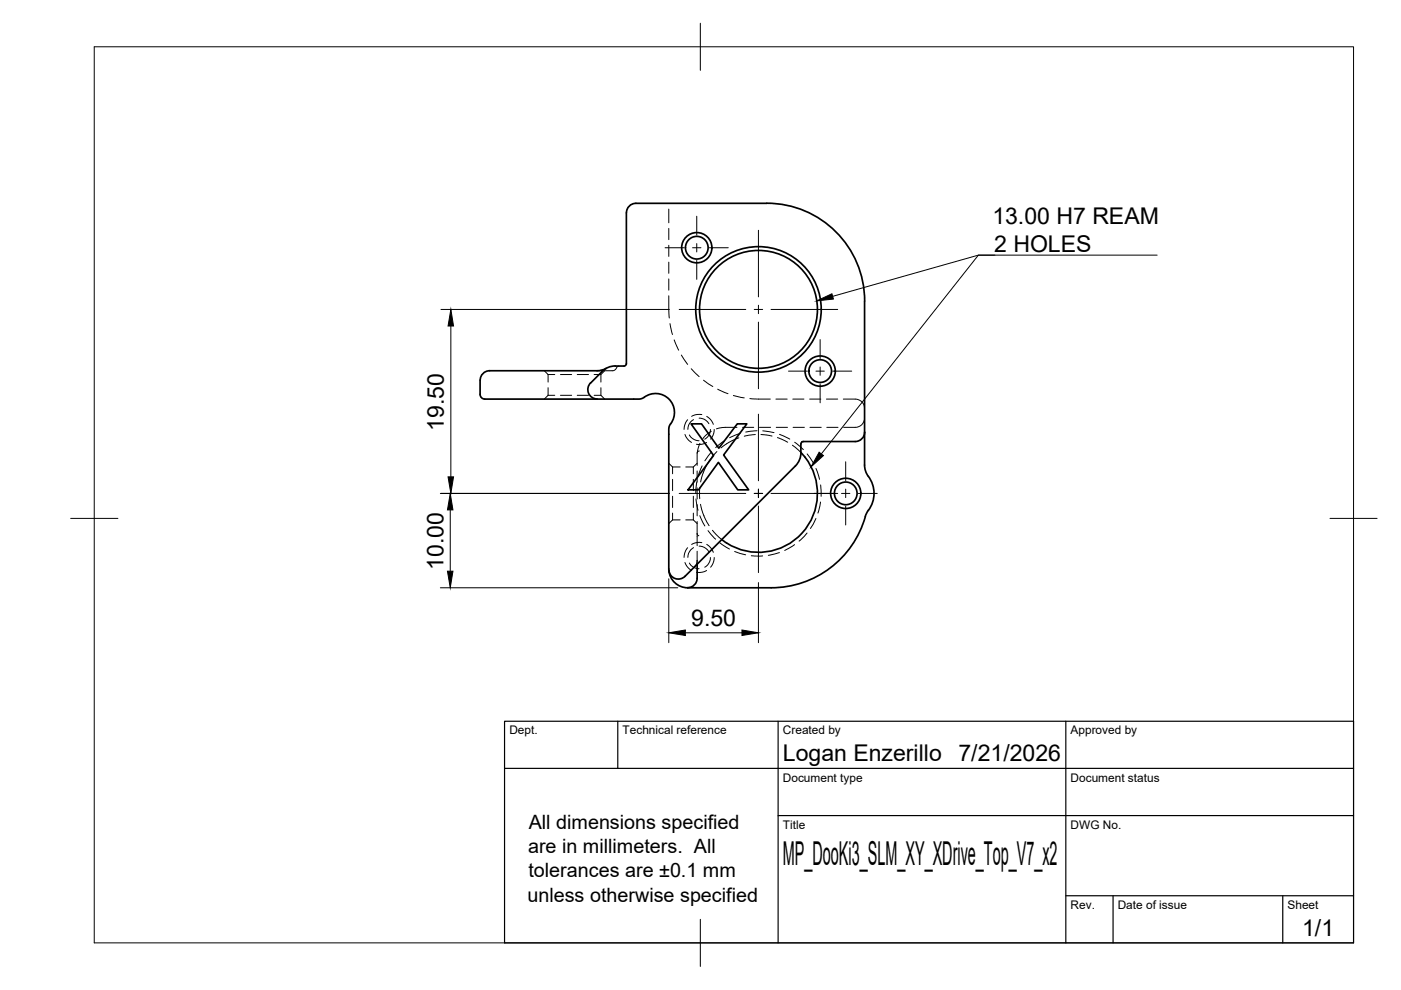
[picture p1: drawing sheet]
<svg xmlns="http://www.w3.org/2000/svg" width="297mm" height="210mm" viewBox="0 0 297 210" stroke-linecap="round" stroke-linejoin="round" font-family="sans-serif">
<!-- layer: Visible -->
<g fill="none" stroke="#000" stroke-width=".36">
<path d="M132.8 45.1v32l-.2 .4-.3 .1a5.4 5.4 0 0 0-4.3 .8l-.4 .4M134.8 43.1h27.8a20.8 20.8 0 0 1 20.7 20.7M134.8 43.1a2 2 0 0 0-2 2M103.8 78.6a2 2 0 0 0-2 2M127.6 78.8l-2.4 2.4a2 2 0 0 0-.4 2.2 2 2 0 0 0 1.8 1.2M128.5 78.1l-1.1 .4-.8 .1h-22.8M183.3 63.9v32.7a6.6 6.6 0 0 0 .5 4l.3 .4M101.8 83.6a1.39 1.39 0 0 0 1.7 1h32.1l.5-.1a4.1 4.1 0 0 1 5.5-.1 4.1 4.1 0 0 1 .6 5.4l-.4 1.1v29.7M101.8 80.6v3M146.5 89.9h2.2l3.7 5.1 3.9-5.1h2l-4.9 6.6 5.3 7.4h-2.3l-4.1-5.9-4.2 5.9h-2.2l5.4-7.3zM169.8 94.1v1.8a12.5 12.5 0 0 1 .7 16.6 12.5 12.5 0 0 1-16.4 2.6M169.8 96l-.3 1.5-.9 1.3-23.4 23.4"/>
<path d="M183.3 91.6a2 2 0 0 1-2 2h-11l-.4 .3-.1 .2M147.8 119.6v3a2 2 0 0 1-2 2M153 114.4l1.1 .8M184.1 108.2l-.4 .6a20.9 20.9 0 0 1-20.2 15.8M184.1 101a6 6 0 0 1 0 7.2M141.8 120.6a4 4 0 0 0 4 4M141.8 120.9a2 2 0 0 0 1.3 1.8 2 2 0 0 0 2.1-.5M145.8 124.6h17.7"/>
<circle cx="147.7" cy="52.5" r="3.2"/>
<circle cx="147.7" cy="52.5" r="2.4"/>
<circle cx="160.8" cy="65.6" r="13.3"/>
<circle cx="160.8" cy="65.6" r="12.5"/>
<circle cx="173.9" cy="78.7" r="3.2"/>
<circle cx="173.9" cy="78.7" r="2.4"/>
<circle cx="179.3" cy="104.6" r="3.2"/>
<circle cx="179.3" cy="104.6" r="2.4"/>
</g>
<!-- layer: Hidden -->
<g fill="none" stroke="#000" stroke-width=".21">
<path d="M141.8 44.3v2.9M141.8 48.4v2.4M141.8 52v2.4M141.8 55.6v2.3M141.8 59.1v2.4M115.4 78.6l.8 .8M116.2 79.4h1.4M116.2 79.4v1.6M118.8 79.4h2.4M122.4 79.4h2.4M126 79.4h1.4M128.2 78.6l-.8 .8v1.6"/>
<path d="M131.2 77.6l-.2 .1a1.56 1.56 0 0 1-2.1 .9h-2.3M141.8 62.7l.1 4.7M142 68.6l.6 2.3M142.9 72.1l1 2.1M144.5 75.3l1.3 2M146.6 78.2l1.6 1.7M116.2 83.8h1.4M116.2 82.2v1.6M116.2 83.8l-.8 .8M118.8 83.8h2.4M122.4 83.8h2.4M126 83.8h1.4"/>
<path d="M127.4 82.2v1.6M127.4 83.8l.8 .8M141.8 98.2l.8 .8M142.6 99v1.4M142.6 99h1.6M145.2 92.1l.5 .9 .9 .8M145.4 99h1.6v1.4M145.8 89l-.6 1-.2 1.1M146.2 92.2l.3 .5 .7 .5 1 .2M147 89l-.2 .1a2.43 2.43 0 0 0-1 2M147.8 99.9v2.3M147.8 98.2l-.8 .8"/>
<path d="M148.2 88.7h.3a2.37 2.37 0 0 1 1.8 1.1M148.3 95.6l-.4 .2-.1 .2v2.7M148.4 94l-.6 2M148.8 87.9l-1.5 .1-.7 .3M148.9 98.8l-.9 2.2M149.2 80.6l1.9 1.4M149.8 93.8a3.1 3.1 0 0 1-2.1 .4M149.8 88.3a3.1 3.1 0 0 1 1.4 1.7M150.6 91.1a2.43 2.43 0 0 1-1.2 2M150.8 91.4l-1.2 .9-.6 .7M150.9 95.8l-1.5 1.9M151.4 91.1l-.2 1.2-.5 .8"/>
<path d="M152 95.8l-1.4 1.6-.8 1.4-.8 1.8-.5 1.6M152.2 82.5l2.1 1M153.6 93.4l-1.9 1.5M155.5 83.9l2.3 .5M156.3 90.6a10.8 10.8 0 0 0-4.4 .3M156.7 92.8l-2.2 1-1.6 1.2M156.9 91.9l-2.2 .9M157.4 90.6h2.4M159 84.5l4.3 .1M160.1 92.1l-2.3 .4M160.5 91.3l-2.4 .3M161 90.6h2.4"/>
<path d="M161.3 92.1l2.4 .3M161.7 91.3l2.4 .4M164.5 84.6h2.4M164.6 90.6h2.4M164.8 92.8l2.2 1M165.3 92.1l2.1 1M168 94.4l1.8 1.5M168.1 84.6h2.4M168.1 90.6h2.4M168.5 93.8l1.8 1.5M170 93.6h.3M171.1 96.2l1.4 2"/>
<path d="M171.7 84.6h2.3M171.7 90.6h2.4M173 99.3l.8 2.3M175.2 84.6h2.4M175.3 90.6h2.4M178.8 84.6h2.5a1.97 1.97 0 0 1 2 2M183.3 88.6a1.95 1.95 0 0 1-2 2h-2.4M142.6 101.6v2.4M142.6 105.2v2.4M142.6 108.8v1.4M142.6 110.2h1.6M142.6 110.2l-.8 .8"/>
<path d="M145.2 119.3l.5 .8 .9 .8M145.4 110.2h1.6M145.8 116.1l-.6 1.1-.2 1M146.2 119.4v.1a2.32 2.32 0 0 0 2 1.1M147 108.8v1.4M147 105.2v2.4M147 101.6v2.4M147 110.2l.8 .8M147 116.1l-.5 .5a2.25 2.25 0 0 0-.7 1.6M147.6 105.8l.4 2.4M147.7 102.2l-.2 2.4M147.8 113.1l.1 .4 .3 .1"/>
<path d="M147.8 113.1v2.6M147.8 110.6v2.5M147.8 107v2.4M147.8 103.4v2.4M147.8 118.8l-.1 .8-.3 .5M147.8 116.9v2.7M148.2 115.8l1.1 .2 1 1M148.4 109.3l1 2.2M148.4 103.4v2.3M148.5 106.9l.7 2.3 1.1 2.3M148.8 115.1a2.94 2.94 0 0 0-2.2 .3M149.8 115.4l.8 .7 .6 1"/>
<path d="M150.1 112.5l1.6 1.8M150.6 118.2a2.35 2.35 0 0 1-1.2 2.1M151 112.4l2 2M151.4 118.2l-.2 1.2-.5 .9M152.6 115.1l2.1 1.3M155.8 116.9l2.3 .7M159.3 117.8l2.4 .1M165.2 117.2l-2.3 .5M168.5 115.5l-2.1 1.2M171.1 113l-1.7 1.7M173 109.9l-1.2 2.1M174 106.4l-.6 2.4"/>
<path d="M174 102.8l.1 2.4M149.8 121a3.3 3.3 0 0 1-2.1 .3"/>
</g>
<!-- layer: BORDER -->
<path d="M20 9.9h267v190h-267zM148.5 4.9v10M15 109.9h10M282 109.9h10M148.5 194.9v10" fill="none" stroke="#000" stroke-width=".21"/>
<!-- layer: TITLEBLOCK -->
<path d="M107 152.9h180v47h-180zM131 152.9v10M165 152.9v47M226 152.9v47M107 162.9h180M165 172.9h122M226 189.9h61M236 189.9v10M272 189.9v10" fill="none" stroke="#000" stroke-width=".25"/>
<!-- layer: Smart Centers -->
<g fill="none" stroke="#000" stroke-width=".21">
<path d="M141 52.5h4M146.8 52.5h1.8M147.7 45.8v4.1M147.7 51.6v1.8M147.7 55.2v4M150.4 52.5h4M160.8 48.8v14.1M144 65.6h14.1M159.9 65.6h1.8M160.8 64.7v1.8M160.8 68.3v14.1M163.5 65.6h14.1"/>
<path d="M167.2 78.7h4M173 78.7h1.8M173.9 72v4M173.9 77.8v1.8M176.6 78.7h4M160.8 87.8v14.1M173.9 81.4v4M179.3 97.9v4M144 104.6h14.1M159.9 104.6h1.8M160.8 103.7v1.8M160.8 107.3v14.1"/>
<path d="M163.5 104.6h14.1M178.4 104.6h1.8M179.3 103.7v1.8M179.3 107.3v4M182 104.6h4"/>
</g>
<!-- layer: FD_Dimensions -->
<path d="M93.5 65.6h48.4M95.6 69.1v32M93.4 104.6h48.5M95.5 108.1v13M93.4 124.6h50.3M141.8 122.7v13.6M145.3 134.2h12M160.8 123.5v12.8" fill="none" stroke="#000" stroke-width=".21"/>
<path d="M95.6 65.6l.6 3.5h-1.2zM95.5 104.6l.5 3.5h-1.1zM95 101.1h1.2l-.6 3.5zM94.9 121.1h1.1l-.5 3.5zM141.8 134.2l3.5-.6v1.1zM157.3 133.6l3.5 .6-3.5 .5z" fill="#000" stroke="#000" stroke-width=".21"/>
<!-- layer: Leaders -->
<path d="M173.2 63.8l3.2-1.5 .3 1.1zM173.7 95.9l.9 .7-2.6 2.4z" fill="#000" stroke="#000" stroke-width=".21"/>
<path d="M210.9 54.1h-3.5l-33.3 42.1M245.3 54.1h-37.9l-30.9 8.7" fill="none" stroke="#000" stroke-width=".21"/>
<text font-size="7" x="166" y="183.4">MP_DooKi3_SLM_XY_XDrive_Top_V7_x2</text>
<g font-size="4.9">
<text x="210.4" y="47.5">13.00 H7 REAM</text>
<text x="210.8" y="53.4">2 HOLES</text>
<text x="94.1" y="91.4" transform="rotate(-90 94.1 91.4)">19.50</text>
<text x="94" y="120.9" transform="rotate(-90 94 120.9)">10.00</text>
<text x="146.6" y="132.7">9.50</text>
<text x="166" y="161.4">Logan Enzerillo</text>
<text x="203.2" y="161.4">7/21/2026</text>
<text x="276.1" y="198.6">1/1</text>
</g>
<g font-size="4.2">
<text x="112.1" y="175.7">All dimensions specified</text>
<text x="112" y="180.9">are in millimeters. All</text>
<text x="111.8" y="191.3">unless otherwise specified</text>
<text x="112" y="186">tolerances are ±0.1 mm</text>
</g>
<g font-size="2.5">
<text x="108" y="155.7">Dept.</text>
<text x="132" y="155.7">Technical reference</text>
<text x="166" y="155.7">Created by</text>
<text x="227" y="155.7">Approved by</text>
<text x="166" y="165.7">Document type</text>
<text x="227" y="165.7">Document status</text>
<text x="166" y="175.7">Title</text>
<text x="227" y="175.7">DWG No.</text>
<text x="227" y="192.7">Rev.</text>
<text x="237" y="192.7">Date of issue</text>
<text x="273" y="192.7">Sheet</text>
</g>
</svg>
